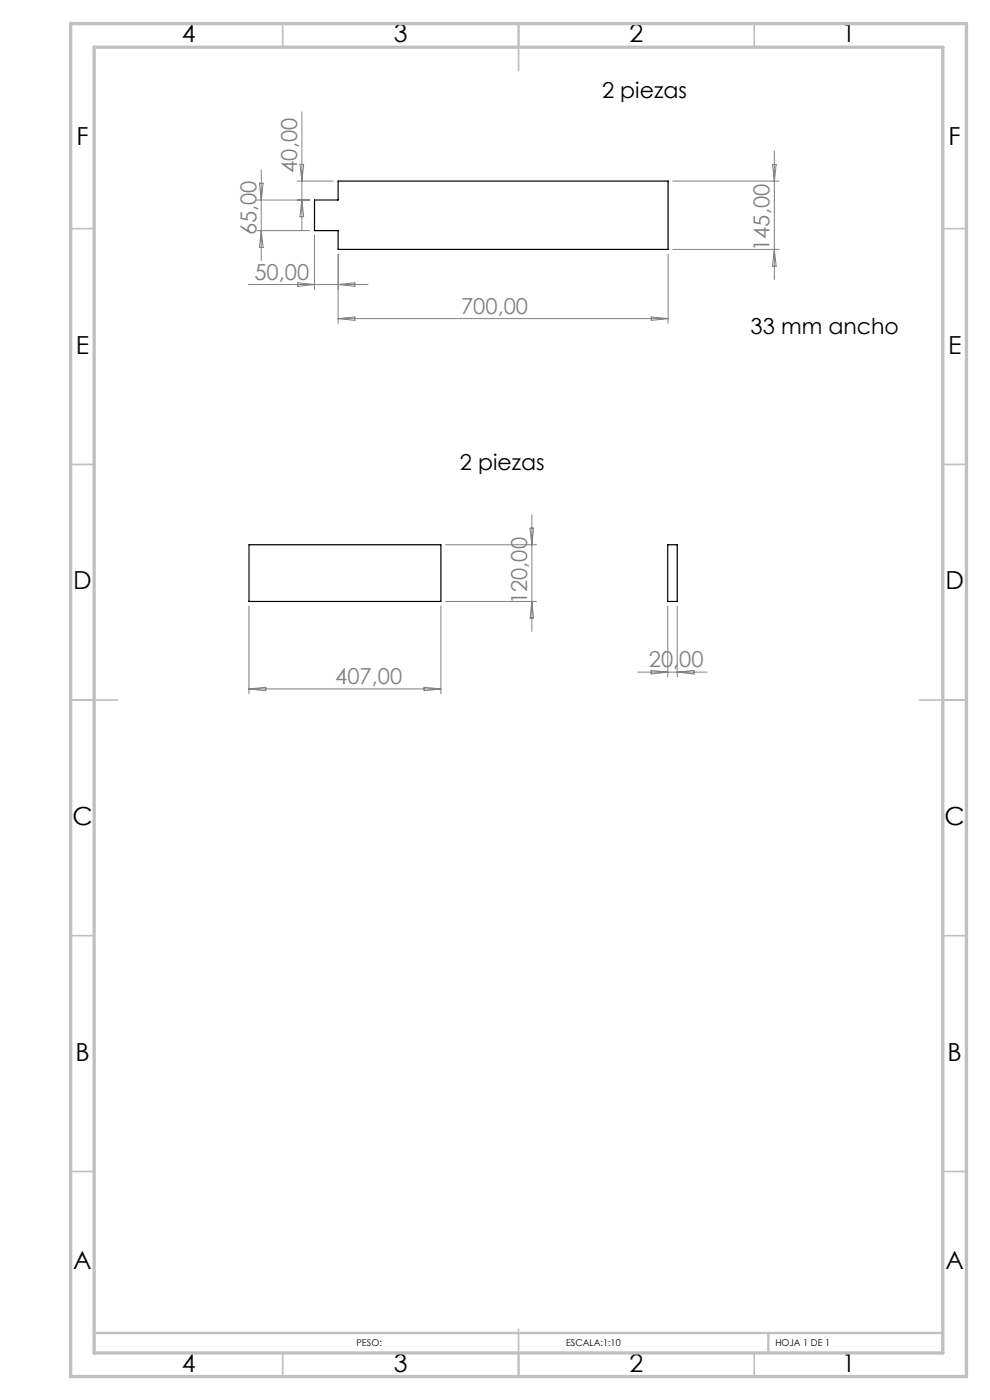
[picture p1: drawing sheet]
<svg xmlns="http://www.w3.org/2000/svg" width="210mm" height="297mm" viewBox="0 0 210 297" stroke-linecap="round" stroke-linejoin="round" font-family="sans-serif">
<g fill="none" stroke="#c0c0c0" stroke-width=".35">
<path d="M60 5v5M110 5v10M160 5v5M15 48.5h5M200 48.5h5M15 98.5h5M200 98.5h5M15 148.5h10M195 148.5h10M15 198.5h5M200 198.5h5M15 248.5h5"/>
<path d="M200 248.5h5M60 287v5M110 282v10M160 287v5"/>
</g>
<path d="M20 282.8h180M163 282.8v4.2" fill="none" stroke="#c0c0c0" stroke-width=".5"/>
<path d="M15 5h190v287h-190zM20 10h180v277h-180z" fill="none" stroke="#c0c0c0" stroke-width=".7"/>
<g fill="none" stroke="#808080" stroke-width=".21">
<path d="M55 38.9h.8l-.4 3.5zM55.4 36.1v19.2M63 38.4h7.7M63.6 34.9h.8l-.4 3.5zM64 23.7v25.1M142.7 38.4h22.5M163.9 34.9h.7l-.3 3.5zM164.3 32.1v27.2M54.4 48.9h11.3M54.4 42.4h11.3M55.4 48.9l.4 3.6h-.8zM64 42.4l.4 3.6h-.8z"/>
<path d="M66.7 49.9v11.5M71.7 53.9v14.7M141.7 53.9v14.7M142.7 52.9h22.5M164.3 52.9l.3 3.6h-.7zM52.7 60.4h25.4M63.1 60l3.6 .4-3.6 .3zM71.7 67.6l3.6-.4v.8zM71.7 67.6h70M71.7 60.4l3.6-.4v.7zM138.1 67.2l3.6 .4-3.6 .4zM94.5 115.6h19.3"/>
<path d="M112.4 112h.8l-.4 3.6zM112.8 109.2v24.7M52.8 128.6v18.6M93.5 128.6v18.6M94.5 127.6h19.3M112.8 127.6l.4 3.5h-.8zM141.6 128.6v15M143.7 128.6v15M52.8 146.2h40.7M52.8 146.2l3.6-.4v.7zM90 145.8l3.5 .4-3.5 .3zM135.3 142.6h14.7"/>
<path d="M138.1 142.2l3.5 .4-3.5 .4zM143.7 142.6l3.5-.4v.8z"/>
</g>
<path d="M66.7 42.4h5v-4h70v14.5h-70v-4h-5zM52.8 115.6h40.7v12h-40.7zM141.6 115.6h2.1v12h-2.1z" fill="none" stroke="#000" stroke-width=".25"/>
<g font-size="5.3">
<text x="38.5" y="9">4</text>
<text x="83.5" y="9">3</text>
<text x="133.6" y="9">2</text>
<text x="178.6" y="9">1</text>
<text x="16.2" y="30.8">F</text>
<text x="201.2" y="30.8">F</text>
<text x="16.1" y="75">E</text>
<text x="201.1" y="75">E</text>
<text x="15.5" y="125">D</text>
<text x="200.5" y="125">D</text>
<text x="15.4" y="175">C</text>
<text x="200.4" y="175">C</text>
<text x="16" y="225">B</text>
<text x="201" y="225">B</text>
<text x="15.5" y="269.3">A</text>
<text x="200.5" y="269.3">A</text>
<text x="38.5" y="291">4</text>
<text x="83.5" y="291">3</text>
<text x="133.6" y="291">2</text>
<text x="178.6" y="291">1</text>
</g>
<g font-size="4.7">
<text x="127.7" y="20.7">2 piezas</text>
<text x="159.2" y="70.8">33 mm ancho</text>
<text x="97.5" y="99.7">2 piezas</text>
</g>
<g font-size="4.7" fill="#808080">
<text x="63" y="36.7" transform="rotate(-90 63 36.7)">40,00</text>
<text x="54.4" y="49.9" transform="rotate(-90 54.4 49.9)">65,00</text>
<text x="163.3" y="53.3" transform="rotate(-90 163.3 53.3)">145,00</text>
<text x="54" y="59.3">50,00</text>
<text x="97.8" y="66.6">700,00</text>
<text x="111.8" y="128.2" transform="rotate(-90 111.8 128.2)">120,00</text>
<text x="137.6" y="141.6">20,00</text>
<text x="71.1" y="145.1">407,00</text>
</g>
<g font-size="2">
<text x="75.6" y="285.5">PESO:</text>
<text x="120.1" y="285.6">ESCALA:1:10</text>
<text x="164.5" y="285.6">HOJA 1 DE 1</text>
</g>
</svg>
